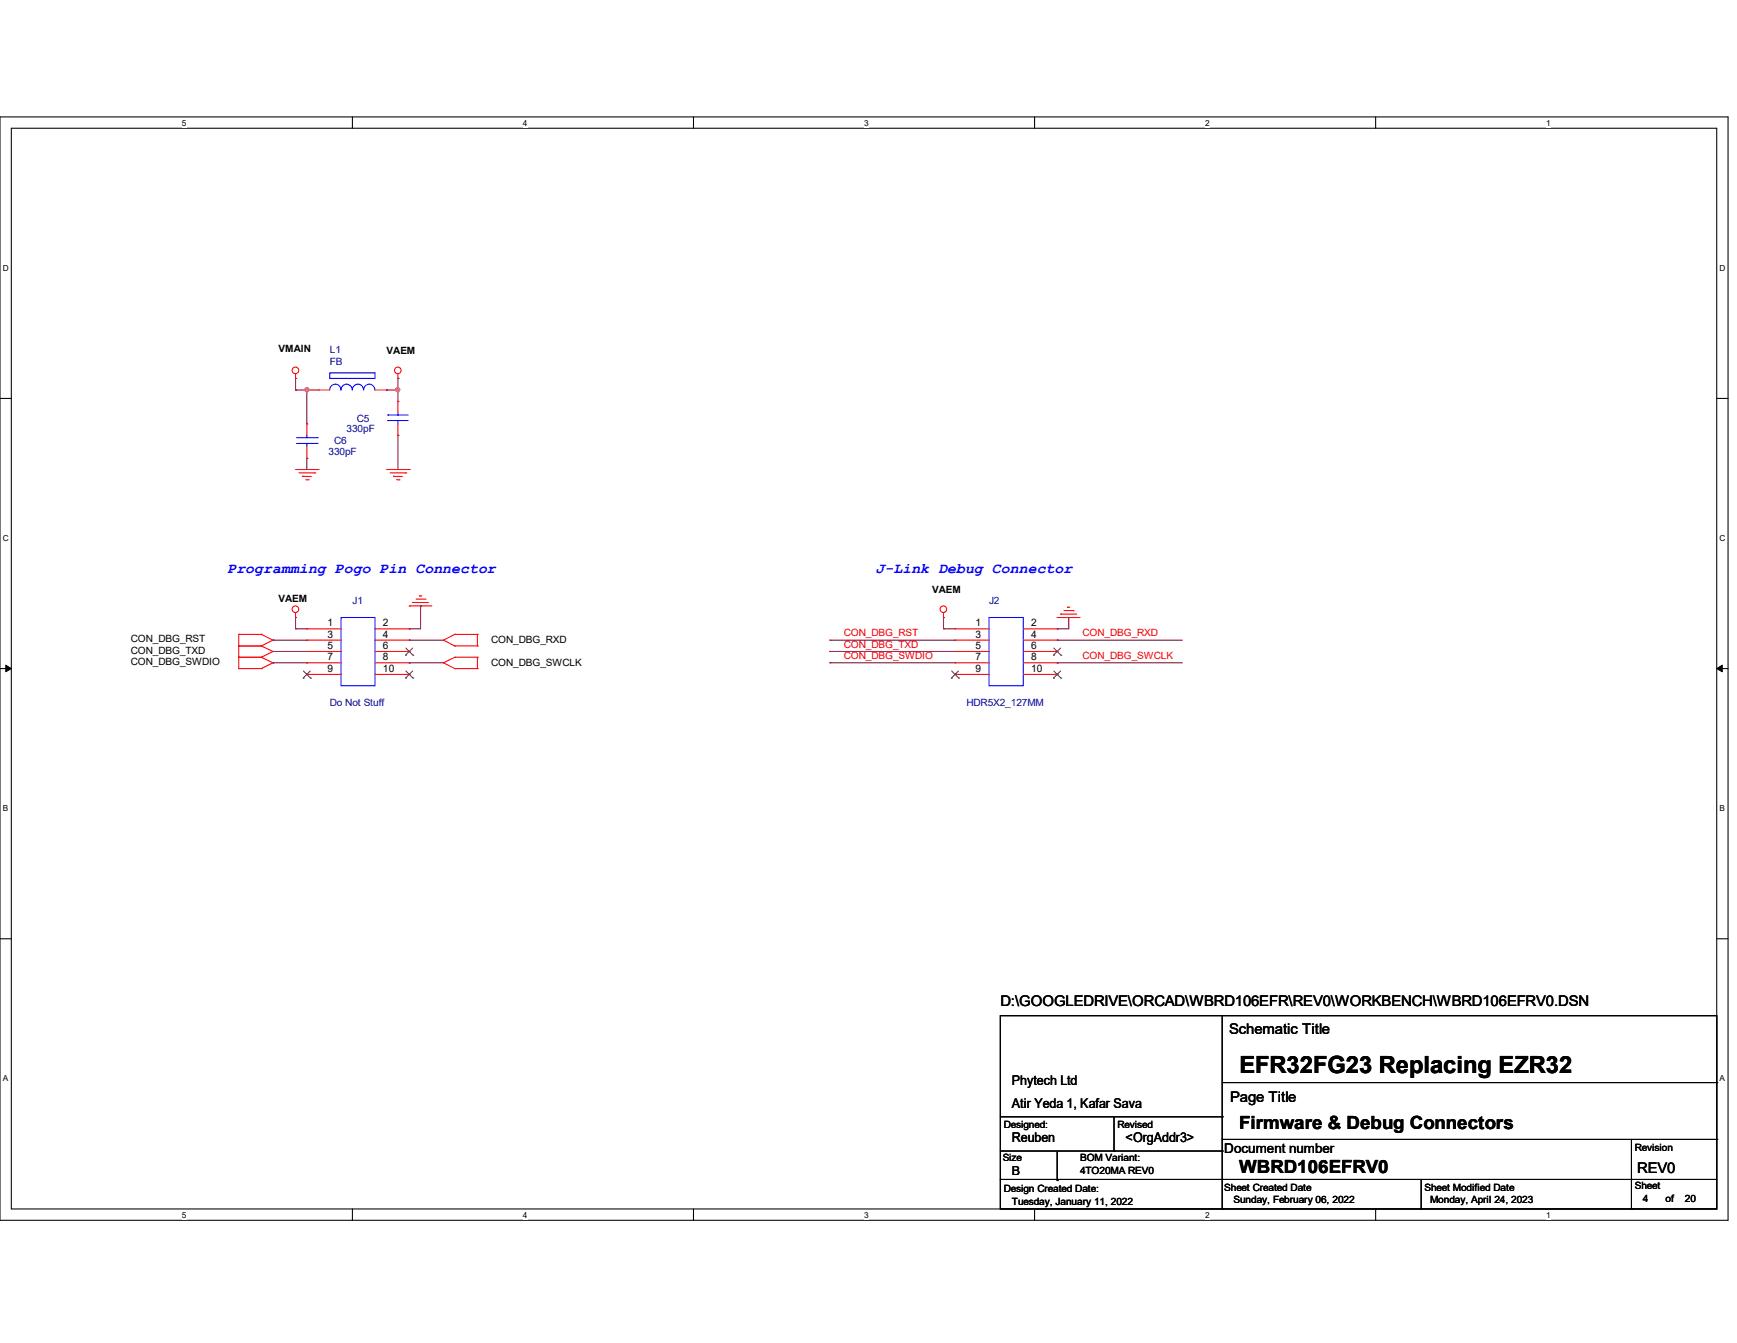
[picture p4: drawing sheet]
<svg xmlns="http://www.w3.org/2000/svg" width="279mm" height="216mm" viewBox="0 0 279 216" stroke-linecap="round" stroke-linejoin="round" font-family="sans-serif">
<path d="M0 18.8h278v177.4h-278zM1.8 20.6h274.3v173.8h-274.3z" fill="none" stroke="#000" stroke-width=".17"/>
<g fill="#fff">
<path d="M29.3 19h.7v1.5h-.7z"/>
<path d="M29.3 194.6h.7v1.4h-.7z"/>
</g>
<path d="M56.7 18.8v1.8M56.7 194.4v1.8" fill="none" stroke="#000" stroke-width=".17"/>
<g fill="#fff">
<path d="M84.1 19h.7v1.5h-.7z"/>
<path d="M84.1 194.6h.7v1.4h-.7z"/>
</g>
<path d="M111.5 18.8v1.8M111.5 194.4v1.8" fill="none" stroke="#000" stroke-width=".17"/>
<g fill="#fff">
<path d="M139 19h.7v1.5h-.7z"/>
<path d="M139 194.6h.7v1.4h-.7z"/>
</g>
<path d="M166.4 18.8v1.8M166.4 194.4v1.8" fill="none" stroke="#000" stroke-width=".17"/>
<g fill="#fff">
<path d="M193.8 19h.8v1.5h-.8z"/>
<path d="M193.8 194.6h.8v1.4h-.8z"/>
</g>
<path d="M221.3 18.8v1.8M221.3 194.4v1.8" fill="none" stroke="#000" stroke-width=".17"/>
<g fill="#fff">
<path d="M248.7 19h.7v1.5h-.7z"/>
<path d="M248.7 194.6h.7v1.4h-.7z"/>
<path d="M.5 42.3h.9v1.5h-.9z"/>
<path d="M276.6 42.3h.9v1.5h-.9z"/>
<path d="M.5 85.8h.9v1.4h-.9z"/>
<path d="M276.6 85.8h.9v1.4h-.9z"/>
</g>
<path d="M0 64.1h1.8M276.1 64.1h1.9" fill="none" stroke="#000" stroke-width=".17"/>
<g fill="#fff">
<path d="M.5 129.2h.8v1.5h-.8z"/>
<path d="M276.6 129.2h.9v1.5h-.9z"/>
</g>
<path d="M0 107.5h1.8M276.1 107.5h1.9" fill="none" stroke="#000" stroke-width=".17"/>
<path d="M.9 106.9l.9 .6-.9 .5zM276.1 107.5l.9-.6v1.1z" fill="#000" stroke="#000" stroke-width=".16"/>
<g fill="#fff">
<path d="M.5 172.6h.8v1.5h-.8z"/>
<path d="M276.6 172.6h.9v1.5h-.9z"/>
</g>
<g fill="none" stroke="#000" stroke-width=".17">
<path d="M0 150.9h1.8M276.1 150.9h1.9M160.9 163.3h115.2v31.1h-115.2zM160.9 179.5h35.7M179.2 179.5v5.5M196.6 179.5h.1M196.6 174h79.5M196.6 163.3v31.1M276.1 174h.1M160.9 189.6h.1M160.9 189.6h115.2M160.9 185h35.7"/>
<path d="M170.1 189.8h.1M170.1 185.2v4.6M179.2 185h.1M196.6 189.6h.1M196.6 194.4h.1M196.6 185h.1M196.6 183.2h79.5M228.6 194.4h.1M228.6 189.6v4.8M262.4 189.6h.1M262.4 194.4h.1M262.4 183.2v11.2"/>
<path d="M276.1 183.2h.1"/>
</g>
<g fill="none" stroke="#f00" stroke-width=".17">
<path d="M47.5 60.8h.1M47.5 60.1v.7M47.5 75.5h3.7M48.1 76h2.5M48.6 76.6h.1M48.6 76.6h1.5M49.2 77.1h.4M49.4 68.2h.1M49.4 73.7h.1M49.4 68.2v1.8M49.4 71.8v1.9M49.6 77.1h.1"/>
<path d="M50.6 76h.1M51.2 75.5h.1M51.2 62.7h.1M51.2 62.7h1.8M60.3 62.7h1.9M62.2 62.7h.1M62.2 75.5h3.6M62.7 76h2.6M63.3 76.6h.1M63.3 76.6h1.4M63.8 77.1h.4M64 60.8h.1"/>
<path d="M64 64.5h.1M64 70h.1M64 60.1v.7M64 64.5v1.8M64 68.2v1.8M64.2 77.1h.1M65.3 76h.1M65.8 75.5h.1M47.5 99.3h.1M47.5 98.5v.8M65.8 97.4h.1M65.8 97.4h3.7"/>
<path d="M66.4 96.9h.1M66.4 96.9h2.5M66.9 96.3h1.5M67.5 95.8h.1M67.5 95.8h.4M68.4 96.3h.1M151.8 99.3h.1M151.8 98.5v.8M170.1 99.3h.1M170.1 99.3h3.6M170.6 98.7h.1M170.6 98.7h2.6"/>
<path d="M171.2 98.2h1.4M171.7 97.6h.1M171.7 97.6h.4M172.6 98.2h.1M38.4 107.5h.1M38.4 105.7h.1M38.4 103.8h.1M38.4 102h.1M38.4 107.5h3.6M38.4 102v5.5M38.4 105.7h3.6M38.4 103.8h3.6"/>
<path d="M38.4 102h3.6M42 107.5h.1M42 105.7h.1M42 103.8h.1M42 102h.1M42 105.7l1.9 .9M42 102l1.9 .9M42 103.8l1.9 .9M43.9 106.6h.1M43.9 102.9h.1M43.9 104.7h.1M43.9 106.6l-1.9 .9"/>
<path d="M43.9 102.9l-1.9 .9M43.9 104.7l-1.9 1M49.4 101.1h.1M49.4 102.9h.1M49.4 104.7h.1M49.4 106.6h.1M49.4 108.4h.1M49.4 101.1h5.5M49.4 102.9h5.5M49.4 104.7h5.5M49.4 106.6h5.5M49.4 108.4h5.5"/>
<path d="M60.3 101.1h5.5M60.3 102.9h5.5M60.3 104.7h5.5M60.3 106.6h5.5M60.3 108.4h5.5M65.8 101.1h.1M65.8 102.9h.1M65.8 104.7h.1M65.8 106.6h.1M65.8 108.4h.1M71.3 106.6h.1M71.3 102.9h.1"/>
<path d="M71.3 106.6l1.9 .9M71.3 102.9l1.9 .9M73.2 105.7h.1M73.2 107.5h.1M73.2 102h.1M73.2 103.8h.1M73.2 107.5h3.6M73.2 105.7h3.6M73.2 103.8h3.6M73.2 102h3.6M73.2 105.7l-1.9 .9M73.2 102l-1.9 .9"/>
<path d="M76.8 105.7h.1M76.8 107.5h.1M76.8 102h.1M76.8 103.8h.1M76.8 102v1.8M76.8 105.7v1.8M153.6 101.1h.1M153.6 102.9h.1M153.6 104.7h.1M153.6 106.6h.1M153.6 108.4h.1M153.6 101.1h5.5"/>
<path d="M153.6 102.9h5.5M153.6 104.7h5.5M153.6 106.6h5.5M153.6 108.4h5.5M164.6 101.1h5.5M164.6 102.9h5.5M164.6 104.7h5.5M164.6 106.6h5.5M164.6 108.4h5.5M170.1 101.1h.1M170.1 102.9h.1M170.1 104.7h.1"/>
<path d="M170.1 106.6h.1M170.1 108.4h.1"/>
<circle cx="47.5" cy="59.5" r=".53"/>
<circle cx="64" cy="59.5" r=".53"/>
<circle cx="47.5" cy="97.9" r=".53"/>
<circle cx="151.7" cy="97.9" r=".53"/>
</g>
<g fill="none" stroke="#00f" stroke-width=".17">
<path d="M53 59.9h7.3v.9h-7.3zM47.7 71.3h3.3M47.7 70.4h3.3M49.4 70.4h.1M49.4 71.3h.1M49.4 70v.4M49.4 71.3v.5M51 71.3h.1M51 70.4h.1M54.8 62.7a.89 .89 0 0 0-.9-.9 .89 .89 0 0 0-.9 .9M56.6 62.7a.89 .89 0 0 0-.8-.9 .89 .89 0 0 0-.9 .9M58.5 62.7a.89 .89 0 0 0-.9-.9 .89 .89 0 0 0-.9 .9"/>
<path d="M60.3 62.7a.89 .89 0 0 0-.9-.9 .89 .89 0 0 0-.9 .9M62.4 67.6h.1M62.4 66.7h.1M62.4 67.6h3.3M62.4 66.7h3.3M64 66.7h.1M64 67.6h.1M64 66.3v.4M64 67.6v.6M54.9 99.3h5.4v10.9h-5.4zM159.1 99.3h5.5v10.9h-5.5z"/>
</g>
<g fill="none" stroke="#804000" stroke-width=".16">
<path d="M48.8 109h.1M48.8 107.9l1.2 1.1M49.9 107.9l-1.1 1.1M50 109h.1M65.2 105.3h.1M65.2 109h.1M65.3 104.2l1.1 1.1M65.3 107.9l1.1 1.1M66.4 104.2l-1.2 1.1M66.4 107.9l-1.2 1.1M66.4 105.3h.1M66.4 109h.1"/>
<path d="M153 109h.1M153.1 107.9l1.1 1.1M154.2 107.9l-1.2 1.1M154.2 109h.1M169.5 105.3h.1M169.5 109h.1M169.5 104.2l1.1 1.1M169.5 107.9l1.1 1.1M170.6 104.2l-1.1 1.1M170.6 107.9l-1.1 1.1M170.6 105.3h.1M170.6 109h.1"/>
</g>
<g fill="none" stroke="#800040" stroke-width=".17">
<path d="M47.5 60.8h.1M47.5 62.7h.1M47.5 60.8v1.9M47.5 62.7h3.7M49.4 62.7h.1M49.4 73.7h.1M49.4 62.7v5.5M49.4 73.7v1.8M62.2 62.7h.1M62.2 62.7h1.8M64 62.7h.1M64 70h.1"/>
<path d="M64 60.8h.1M64 60.8v3.7M64 70v5.5M47.5 99.3h.1M47.5 99.3v1.8M67.6 97.4h.1M67.6 97.4v3.7h-1.8M151.8 99.3h.1M151.8 99.3v1.8M171.9 99.3h.1M171.9 99.3v1.8h-1.8M43.9 102.9h.1"/>
<path d="M43.9 104.7h.1M43.9 106.6h.1M43.9 102.9h5.5M43.9 104.7h5.5M43.9 106.6h5.5M47.5 101.1h.1M47.5 101.1h1.9M65.8 101.1h.1M65.8 102.9h.1M65.8 106.6h.1M65.8 102.9h5.5M65.8 106.6h5.5"/>
<path d="M133.5 102.9h.1M133.5 104.7h.1M133.5 106.6h.1M133.5 102.9h20.1M133.5 104.7h20.1M133.5 106.6h20.1M151.8 101.1h.1M151.8 101.1h1.8M170.1 101.1h.1M170.1 102.9h.1M170.1 106.6h.1M170.1 102.9h20.1"/>
<path d="M170.1 106.6h20.1"/>
</g>
<g fill="#f0f" stroke="#f0f" stroke-width=".17">
<circle cx="49.4" cy="62.7" r=".34"/>
<circle cx="64" cy="62.7" r=".34"/>
</g>
<text font-size="3.8" x="199.3" y="172.5">EFR32FG23 Replacing EZR32</text>
<g font-size="2.9">
<text x="199.3" y="181.5">Firmware &amp; Debug Connectors</text>
<text x="199.3" y="188.6">WBRD106EFRV0</text>
</g>
<g font-size="2.4" fill="#00f">
<text x="36.6" y="92.1">Programming Pogo Pin Connector</text>
<text x="140.8" y="92.1">J-Link Debug Connector</text>
</g>
<g font-size="2.4">
<text x="160.9" y="161.8">D:\GOOGLEDRIVE\ORCAD\WBRD106EFR\REV0\WORKBENCH\WBRD106EFRV0.DSN</text>
<text x="197.7" y="166.2">Schematic Title</text>
<text x="197.9" y="177.2">Page Title</text>
<text x="263.4" y="188.5">REV0</text>
</g>
<g font-size="2.2">
<text x="162.8" y="178.1">Atir Yeda 1, Kafar Sava</text>
<text x="162.8" y="174.4">Phytech Ltd</text>
<text x="162.8" y="183.6">Reuben</text>
<text x="181.1" y="183.6">&lt;OrgAddr3&gt;</text>
<text x="196.9" y="185.4">Document number</text>
</g>
<text font-size="2" x="162.8" y="188.8">B</text>
<g font-size="1.7">
<text x="52.7" y="100.7">1</text>
<text x="61.6" y="100.7">2</text>
<text x="156.9" y="100.7">1</text>
<text x="165.9" y="100.7">2</text>
<text x="52.7" y="102.5">3</text>
<text x="52.7" y="104.3">5</text>
<text x="52.7" y="106.1">7</text>
<text x="52.7" y="108">9</text>
<text x="61.6" y="102.5">4</text>
<text x="61.6" y="104.3">6</text>
<text x="61.6" y="106.1">8</text>
<text x="61.6" y="108">10</text>
<text x="156.9" y="102.5">3</text>
<text x="156.9" y="104.3">5</text>
<text x="156.9" y="106.1">7</text>
<text x="156.9" y="108">9</text>
<text x="165.9" y="102.5">4</text>
<text x="165.9" y="104.3">6</text>
<text x="165.9" y="106.1">8</text>
<text x="165.9" y="108">10</text>
</g>
<g font-size="1.6">
<text x="44.8" y="56.5">VMAIN</text>
<text x="62.2" y="56.9">VAEM</text>
<text x="149.9" y="95.3">VAEM</text>
<text x="44.8" y="96.8">VAEM</text>
<text x="21" y="106.9">CON_DBG_SWDIO</text>
<text x="21" y="103.3">CON_DBG_RST</text>
<text x="21" y="105.1">CON_DBG_TXD</text>
<text x="79" y="107.1">CON_DBG_SWCLK</text>
<text x="79" y="103.4">CON_DBG_RXD</text>
<text x="161.5" y="181.4">Designed:</text>
<text x="179.7" y="181.4">Revised</text>
<text x="263" y="185">Revision</text>
<text x="161.3" y="186.7">Size</text>
<text x="161.5" y="191.6">Design Created Date:</text>
<text x="173.7" y="186.7">BOM Variant:</text>
<text x="173.7" y="188.7">4TO20MA REV0</text>
<text x="196.9" y="191.4">Sheet Created Date</text>
<text x="229.1" y="191.4">Sheet Modified Date</text>
<text x="263" y="191.2">Sheet</text>
<text x="162.8" y="193.8">Tuesday, January 11, 2022</text>
<text x="198.4" y="193.4">Sunday, February 06, 2022</text>
<text x="230" y="193.4">Monday, April 24, 2023</text>
<text x="264.2" y="193.3">4</text>
<text x="267.9" y="193.3">of</text>
<text x="271" y="193.3">20</text>
</g>
<g font-size="1.6" fill="#000080">
<text x="53" y="56.8">L1</text>
<text x="53" y="58.6">FB</text>
<text x="53.8" y="71.4">C6</text>
<text x="55.8" y="69.4">330pF</text>
<text x="57.4" y="67.8">C5</text>
<text x="52.8" y="73.1">330pF</text>
<text x="56.7" y="97">J1</text>
<text x="159.1" y="97">J2</text>
<text x="53" y="113.5">Do Not Stuff</text>
<text x="155.4" y="113.5">HDR5X2_127MM</text>
</g>
<g font-size="1.6" fill="#f00">
<text x="135.7" y="102.3">CON_DBG_RST</text>
<text x="135.7" y="104.1">CON_DBG_TXD</text>
<text x="135.7" y="106">CON_DBG_SWDIO</text>
<text x="174.1" y="102.3">CON_DBG_RXD</text>
<text x="174.1" y="106">CON_DBG_SWCLK</text>
</g>
<g font-size="1.3">
<text x="29.3" y="20.2">5</text>
<text x="84.1" y="20.2">4</text>
<text x="139" y="20.2">3</text>
<text x="193.8" y="20.2">2</text>
<text x="248.7" y="20.2">1</text>
<text x=".5" y="43.5">D</text>
<text x="276.6" y="43.5">D</text>
<text x=".5" y="87">C</text>
<text x="276.6" y="87">C</text>
<text x=".5" y="130.4">B</text>
<text x="276.6" y="130.4">B</text>
<text x=".5" y="173.8">A</text>
<text x="276.6" y="173.8">A</text>
<text x="29.3" y="195.7">5</text>
<text x="84.1" y="195.7">4</text>
<text x="139" y="195.7">3</text>
<text x="193.8" y="195.7">2</text>
<text x="248.7" y="195.7">1</text>
</g>
</svg>
